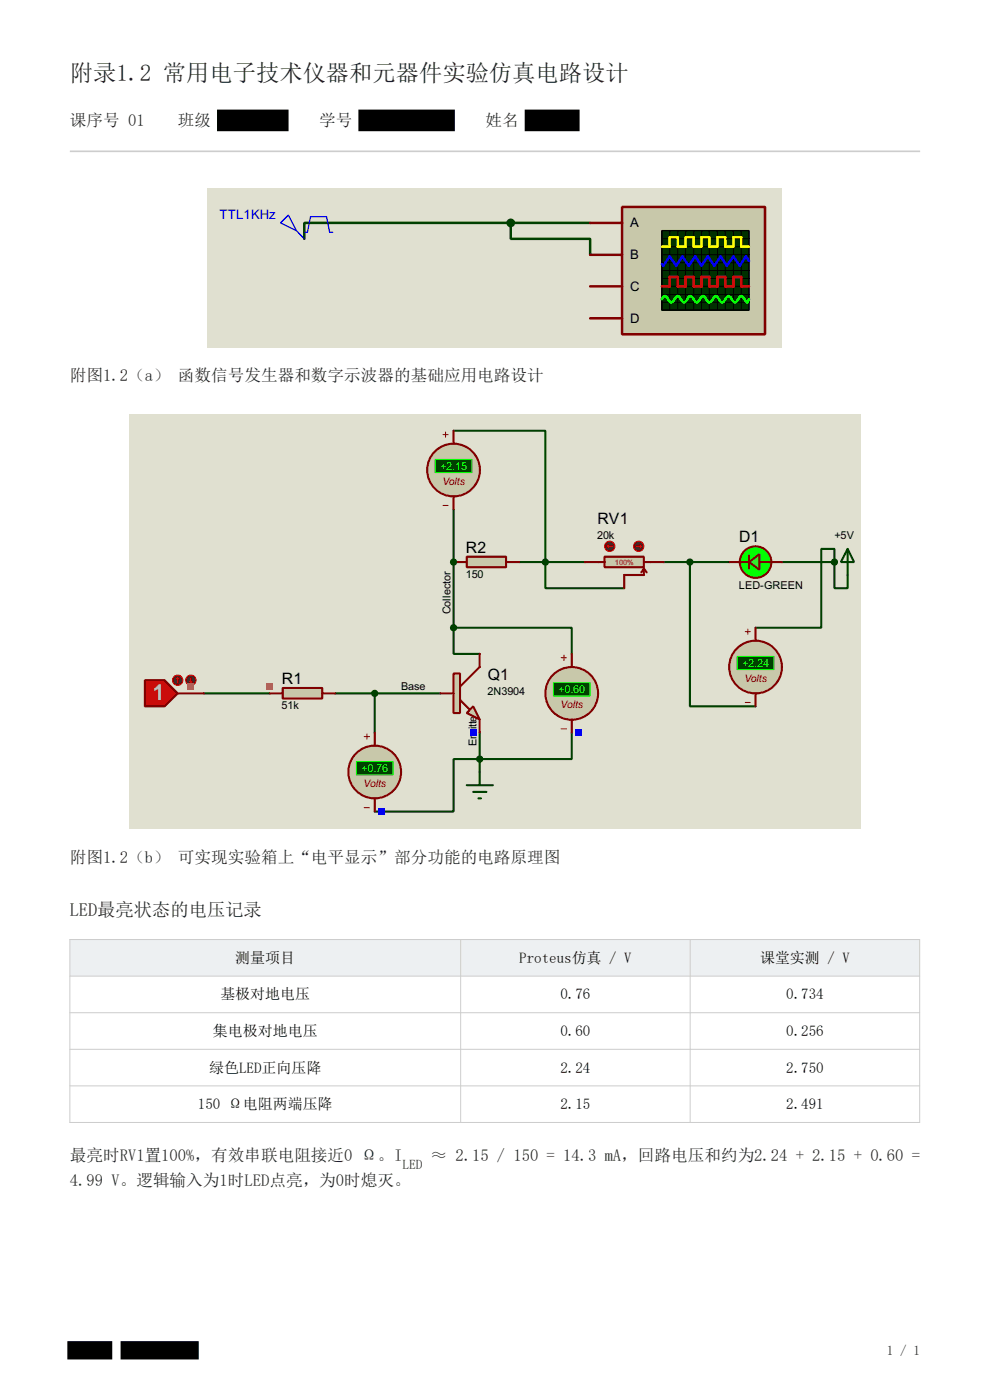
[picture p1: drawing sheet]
<svg xmlns="http://www.w3.org/2000/svg" width="210mm" height="297mm" viewBox="0 0 210 297" stroke-linecap="round" stroke-linejoin="round" font-family="sans-serif">
<path d="M14.8 32.1h180.4" fill="none" stroke="#ccc" stroke-width=".35"/>
<path d="M14.8 199.3h180.3v7.8h-180.3z" fill-rule="evenodd" fill="#edf0f2"/>
<path d="M14.8 199.3h180.3v38.8h-180.3zM97.7 199.3v38.8M146.4 199.3v38.8M14.8 207.1h180.3M14.8 214.8h180.3M14.8 222.6h180.3M14.8 230.4h180.3" fill="none" stroke="#ccc" stroke-width=".21"/>
<path d="M44 39.9h121.9v33.8h-121.9z" fill="#e0e0d0"/>
<path d="M108.3 47.3h-43.8v3.4M108.3 47.3v3.4h16.9v3.4M108.3 47.3h16.9" fill="none" stroke="#004000" stroke-width=".53"/>
<path d="M132 43.9h30.3v27h-30.3z" fill="#c8c8aa" stroke="#800000" stroke-width=".53"/>
<path d="M140.4 48.9h18.5v16.9h-18.5z" fill="#003000" stroke="#000" stroke-width=".33"/>
<g fill="none" stroke="#000" stroke-width=".21">
<path d="M140.4 54.1h18.5M140.4 50.7h18.5M140.4 52.3h18.5M140.4 55.7h18.5M140.4 59.1h18.5M140.4 57.4h18.5M142 48.9v16.9M143.8 48.9v16.9M145.4 48.9v16.9M147.1 48.9v16.9M148.8 48.9v16.9M150.5 48.9v16.9"/>
<path d="M152.2 48.9v16.9M153.8 48.9v16.9M155.6 48.9v16.9M157.2 48.9v16.9M140.4 60.8h18.5M140.4 62.5h18.5M140.4 64.1h18.5"/>
</g>
<path d="M140.4 52.3h1.6v-2h1.8v2h1.6v-2h1.7v2h1.7v-2h1.7v2h1.7v-2h1.6v2h1.8v-2h1.6v2h1.7" fill="none" stroke="#ff0" stroke-width=".53"/>
<path d="M140.4 60.8h1.6v-2h1.8v2h1.6v-2h1.7v2h1.7v-2h1.7v2h1.7v-2h1.6v2h1.8v-2h1.6v2h1.7" fill="none" stroke="#f00" stroke-width=".53"/>
<path d="M158.9 55.4l-.7-1-1.3 2-1.3-2-1.4 2-1.3-2-1.4 2-1.4-2-1.3 2-1.3-2-1.4 2-1.3-2-1.4 2-1.4-2-1.3 2-.3-.4" fill="none" stroke="#00f" stroke-width=".53"/>
<path d="M140.4 63.5a.66 .66 0 0 1 .6-.7 .66 .66 0 0 1 .7 .7 .7 .7 0 0 0 .7 .6 .7 .7 0 0 0 .7-.6 .66 .66 0 0 1 .7-.7 .66 .66 0 0 1 .6 .7 .66 .66 0 0 0 .7 .6 .66 .66 0 0 0 .7-.6 .7 .7 0 0 1 .7-.7 .7 .7 0 0 1 .6 .7 .66 .66 0 0 0 .7 .6 .66 .66 0 0 0 .7-.6 .66 .66 0 0 1 .6-.7 .66 .66 0 0 1 .7 .7 .7 .7 0 0 0 .7 .6 .7 .7 0 0 0 .7-.6 .66 .66 0 0 1 .7-.7 .66 .66 0 0 1 .6 .7 .66 .66 0 0 0 .7 .6 .66 .66 0 0 0 .6-.6 .7 .7 0 0 1 .7-.7 .7 .7 0 0 1 .7 .7 .66 .66 0 0 0 .7 .6 .66 .66 0 0 0 .7-.6 .66 .66 0 0 1 .6-.7 .66 .66 0 0 1 .7 .7l.7 .6 .3-.6" fill="none" stroke="#0f0" stroke-width=".53"/>
<path d="M125.2 47.3h6.8M125.2 54.1h6.8M125.2 60.8h6.8M125.2 67.5h6.8" fill="none" stroke="#800000" stroke-width=".53"/>
<path d="M59.5 47.3l1.7-1.7 1.7 3.3zM62.9 48.9l1.6 1.8M64.5 49.3h.7l.7-3.3h3.4l.6 3.3h.7" fill="none" stroke="#0000c0" stroke-width=".27"/>
<circle cx="108.3" cy="47.3" r=".66" fill="#004000" stroke="#004000" stroke-width=".53"/>
<path d="M27.3 87.8h155.3v87.9h-155.3z" fill="#e0e0d0"/>
<g fill="none" stroke="#004000" stroke-width=".44">
<path d="M96.2 91.4h19.5v33.4h16.7M96.2 108.1v25.1M110.1 119.2h14M140.8 119.2h13.9M146.3 119.2v30.6h14M165.9 119.2h11.1M177 119.2v5.6h2.8v-2.8M177 119.2v-2.8h-2.8v16.8h-13.9M96.2 133.2v5.5h5.6M96.2 133.2h25.1v5.5M43.3 147.1h13.9M71.1 147.1h22.3"/>
<path d="M79.5 147.1v8.3M101.8 155.4v8.4M121.3 155.4v5.6h-25.1v11.2h-16.7"/>
</g>
<path d="M100.4 149.8l1.4 2.8-2.8-1.3z" fill="#c8c8aa" stroke="#800000" stroke-width=".44"/>
<path d="M96.2 142.9h1.4v8.4h-1.4z" fill="#c8c8aa" stroke="#800000" stroke-width=".44"/>
<path d="M101.8 138.7v2.8l-4.2 4.2M93.4 147.1h2.8M97.6 148.5l2 1.9M101.8 152.6v2.8" fill="none" stroke="#800000" stroke-width=".44"/>
<path d="M99.7 154.7h1.4v1.5h-1.4z" fill="#4040ff"/>
<path d="M60 146h8.3v2.2h-8.3z" fill="#c8c8aa" stroke="#800000" stroke-width=".44"/>
<path d="M57.2 147.1h2.8M68.3 147.1h2.8" fill="none" stroke="#800000" stroke-width=".44"/>
<path d="M56.5 145h1.4v1.4h-1.4z" fill="#ff4040"/>
<path d="M99 118.1h8.3v2.2h-8.3z" fill="#c8c8aa" stroke="#800000" stroke-width=".44"/>
<path d="M96.2 119.2h2.8M107.3 119.2h2.8" fill="none" stroke="#800000" stroke-width=".44"/>
<path d="M128.2 118.1h8.4v2.2h-8.4z" fill="#c8c8aa" stroke="#800000" stroke-width=".44"/>
<path d="M124.1 119.2h4.1M136.6 119.2h4.2M136.6 120.6l.6 .8M136.6 120.6l-.6 .8M136.6 120.6v1.4h-4.2v2.8" fill="none" stroke="#800000" stroke-width=".44"/>
<circle cx="135.5" cy="115.9" r="1.1" fill="#400000" stroke="#f00" stroke-width=".22"/>
<path d="M134.9 115.9h1.1M135.8 115.6l.2 .3M136 115.9l-.2 .3" fill="none" stroke="#f00" stroke-width=".22"/>
<circle cx="129.3" cy="115.9" r="1.1" fill="#400000" stroke="#f00" stroke-width=".22"/>
<path d="M128.8 115.9l.3 .3M128.8 115.9h1.1M129.1 115.6l-.3 .3" fill="none" stroke="#f00" stroke-width=".22"/>
<circle cx="160.3" cy="119.2" r="3.3" fill="#0f0" stroke="#800000" stroke-width=".44"/>
<path d="M156.9 119.2h2M158.9 117.8v2.8M161.1 119.2h2.5" fill="none" stroke="#800000" stroke-width=".44"/>
<path d="M158.9 119.2l2.2-1.7v3.4z" fill="#2bff2b" stroke="#800000" stroke-width=".44"/>
<path d="M154.7 119.2h2.8M163.1 119.2h2.8" fill="none" stroke="#800000" stroke-width=".44"/>
<path d="M30.7 144.3h4.2l2.8 2.8-2.8 2.7h-4.2z" fill-rule="evenodd" fill="#c00000" stroke="#800000" stroke-width=".44"/>
<path d="M37.7 147.1h5.6" fill="none" stroke="#800000" stroke-width=".44"/>
<circle cx="37.7" cy="144.3" r="1.1" fill="#400000" stroke="#f00" stroke-width=".22"/>
<path d="M37.7 143.8l-.3 .2M37.7 143.8l.3 .2M37.7 143.8v1.1" fill="none" stroke="#f00" stroke-width=".22"/>
<circle cx="40.5" cy="144.3" r="1.1" fill="#400000" stroke="#f00" stroke-width=".22"/>
<path d="M40.2 144.6l.3 .3M40.5 143.8v1.1M40.8 144.6l-.3 .3" fill="none" stroke="#f00" stroke-width=".22"/>
<path d="M39.8 145h1.4v1.4h-1.4z" fill="#ff4040"/>
<path d="M179.8 116.4l1.4 2.8h-2.8zM179.8 116.4v5.6M99 166.6h5.5M100.4 168h2.8M101.5 169.4h.5M101.8 163.8v2.8" fill="none" stroke="#004000" stroke-width=".44"/>
<circle cx="115.7" cy="119.2" r=".55" fill="#004000" stroke="#004000" stroke-width=".44"/>
<circle cx="121.3" cy="147.1" r="5.6" fill="#c8c8aa" stroke="#800000" stroke-width=".44"/>
<path d="M119 139.5h1.2M119.6 139v1.1M119 154.6h1.2" fill="none" stroke="#800000" stroke-width=".21"/>
<path d="M117.4 144.9h7.8v2.8h-7.8z" fill="#004000" stroke="#0f0" stroke-width=".22"/>
<path d="M121.3 138.7v2.8M121.3 152.6v2.8" fill="none" stroke="#800000" stroke-width=".44"/>
<path d="M122 154.7h1.4v1.5h-1.4z" fill="#4040ff"/>
<circle cx="96.2" cy="99.7" r="5.6" fill="#c8c8aa" stroke="#800000" stroke-width=".44"/>
<path d="M94 92.2h1.1M94.5 91.7v1M94 107.2h1.1" fill="none" stroke="#800000" stroke-width=".21"/>
<path d="M92.3 97.5h7.8v2.8h-7.8z" fill="#004000" stroke="#0f0" stroke-width=".22"/>
<path d="M96.2 91.4v2.7M96.2 105.3v2.8" fill="none" stroke="#800000" stroke-width=".44"/>
<circle cx="160.3" cy="141.5" r="5.6" fill="#c8c8aa" stroke="#800000" stroke-width=".44"/>
<path d="M158.1 134h1.1M158.6 133.4v1.1M158.1 149h1.1" fill="none" stroke="#800000" stroke-width=".21"/>
<path d="M156.4 139.3h7.8v2.8h-7.8z" fill="#004000" stroke="#0f0" stroke-width=".22"/>
<path d="M160.3 133.2v2.7M160.3 147.1v2.7" fill="none" stroke="#800000" stroke-width=".44"/>
<g fill="#004000" stroke="#004000" stroke-width=".44">
<circle cx="96.2" cy="133.2" r=".55"/>
<circle cx="101.8" cy="161" r=".55"/>
<circle cx="96.2" cy="119.2" r=".55"/>
<circle cx="177" cy="119.2" r=".55"/>
<circle cx="146.3" cy="119.2" r=".55"/>
</g>
<circle cx="79.5" cy="163.8" r="5.6" fill="#c8c8aa" stroke="#800000" stroke-width=".44"/>
<path d="M77.2 156.3h1.2M77.8 155.7v1.1M77.2 171.3h1.2" fill="none" stroke="#800000" stroke-width=".21"/>
<path d="M75.6 161.6h7.8v2.8h-7.8z" fill="#004000" stroke="#0f0" stroke-width=".22"/>
<path d="M79.5 155.4v2.8M79.5 169.4v2.8" fill="none" stroke="#800000" stroke-width=".44"/>
<path d="M80.2 171.5h1.4v1.4h-1.4z" fill="#4040ff"/>
<circle cx="79.5" cy="147.1" r=".55" fill="#004000" stroke="#004000" stroke-width=".44"/>
<path d="M14.5 263.3h137.2v8.4h-137.2z" fill="#fff" stroke="#fff" stroke-width=".35"/>
<path d="M46.2 23.4h14.8v4.3h-14.8zM76.2 23.4h20.1v4.3h-20.1zM111.5 23.4h11.3v4.3h-11.3zM14.5 284.7h9.1v3.5h-9.1zM25.8 284.7h16.2v3.5h-16.2z" fill="#000" stroke="#000" stroke-width=".35"/>
<text font-size="6.3" fill="#c0c0c0" x="24.3" y="224.4">1</text>
<text font-size="5.3" fill="#000080" x="131" y="288.1">EXP01_01_RG250x_20252082341.pds</text>
<text font-size="5.2" fill="#c0c0c0" x="32.3" y="148.6">1</text>
<text font-size="4.9" fill="#202020" x="14.8" y="17.3">附录1.2 常用电子技术仪器和元器件实验仿真电路设计</text>
<g font-size="4.5">
<text x="104.8" y="186.4">R2</text>
<text x="57.6" y="220.1">R1</text>
</g>
<g font-size="4.4" fill="#000080">
<text x="120.5" y="201.2">EXP01_01_RG</text>
<text x="146.8" y="201.2">250x_20252082341.pdsprj</text>
<text x="120.5" y="207.5">EXP01_01_RG</text>
<text x="146.8" y="207.5">250x_20252082341.pdsprj</text>
<text x="173.7" y="205.7">2026/11/11</text>
</g>
<text font-size="3.9" fill="#202020" x="14.8" y="194.4">LED最亮状态的电压记录</text>
<g font-size="3.7">
<text x="126.7" y="111.1">RV1</text>
<text x="98.8" y="117.2">R2</text>
<text x="156.8" y="115">D1</text>
<text x="59.8" y="145.1">R1</text>
<text x="103.5" y="144.3">Q1</text>
</g>
<g font-size="3.5" fill="#202020">
<text x="14.8" y="26.8">课序号 01</text>
<text x="37.7" y="26.8">班级</text>
<text x="67.7" y="26.8">学号</text>
<text x="103" y="26.8">姓名</text>
<text x="14.8" y="80.8">附图1.2（a） 函数信号发生器和数字示波器的基础应用电路设计</text>
<text x="14.8" y="183.1">附图1.2（b） 可实现实验箱上“电平显示”部分功能的电路原理图</text>
<text x="14.8" y="246.2">最亮时RV1置100%，有效串联电阻接近0 Ω。I</text>
<text x="14.8" y="251.5">4.99 V。逻辑输入为1时LED点亮，为0时熄灭。</text>
<text x="91.3" y="246.2">≈ 2.15 / 150 = 14.3 mA，回路电压和约为2.24 + 2.15 + 0.60 =</text>
</g>
<g font-size="3.2">
<text x="49.9" y="204.3">测量项目</text>
<text x="110.2" y="204.3">Proteus仿真 / V</text>
<text x="161.2" y="204.3">课堂实测 / V</text>
<text x="46.7" y="212">基极对地电压</text>
<text x="118.9" y="212">0.76</text>
<text x="166.8" y="212">0.734</text>
<text x="45.2" y="219.8">集电极对地电压</text>
<text x="118.9" y="219.8">0.60</text>
<text x="166.8" y="219.8">0.256 Volts</text>
<text x="44.4" y="227.5">绿色LED正向压降</text>
<text x="118.9" y="227.5">2.24</text>
<text x="166.8" y="227.5">2.750</text>
<text x="42" y="235.3">150 Ω电阻两端压降</text>
<text x="118.9" y="235.3">2.15</text>
<text x="166.8" y="235.3">2.491</text>
</g>
<text font-size="3.1" fill="#0000c0" x="46.5" y="46.6">TTL1KHz</text>
<g font-size="3.1">
<text x="133.7" y="48.2">A</text>
<text x="133.7" y="55">B</text>
<text x="133.7" y="61.7">C</text>
<text x="133.7" y="68.5">D</text>
<text x="100.8" y="202.3" transform="rotate(-90 100.8 202.3)">Co</text>
<text x="57.5" y="226.7">51k</text>
<text x="110.3" y="223.1">2N39F04</text>
</g>
<g font-size="3.1" fill="#0f0">
<text x="98.2" y="165.2">+2.</text>
<text x="175.7" y="215.7">+2.24</text>
<text x="128.5" y="222.4">+0.60</text>
</g>
<g font-size="3.1" fill="#000080">
<text x="120.5" y="213">C:\Users\32241\Desk</text>
<text x="169.1" y="213">\EXP02_02_RG250x_20252082341</text>
<text x="173.5" y="214.1">1</text>
<text x="158.8" y="218.6">@REV</text>
<text x="23.6" y="223.2">A</text>
<text x="42.1" y="223.2">B</text>
<text x="60.4" y="223.2">C</text>
<text x="78.8" y="223.2">D</text>
<text x="97.2" y="223.2">E</text>
<text x="133.9" y="223.2">G</text>
<text x="152.4" y="223.2">H</text>
<text x="171" y="223.2">J</text>
<text x="189.2" y="223.2">K</text>
</g>
<g font-size="3" fill="#800000">
<text x="98.8" y="169.2">Volts</text>
<text x="78.5" y="246.7">Volts</text>
</g>
<g font-size="2.8" fill="#202020">
<text x="85.4" y="248">LED</text>
<text x="188.1" y="287.5">1 / 1DATE:</text>
</g>
<text font-size="2.7" fill="#000080" x="158.1" y="213">模电实验</text>
<g font-size="2.6">
<text x="122.7" y="14.1">C</text>
<text x="126.7" y="114.4">20k</text>
<text x="177" y="114.4">+5V</text>
<text x="98.8" y="122.6">150</text>
<text x="156.7" y="124.9">LED-GREEN</text>
<text x="95.6" y="130.3" transform="rotate(-90 95.6 130.3)">Collector</text>
<text x="85.1" y="146.4">Base</text>
<text x="103.4" y="147.5">2N3904</text>
<text x="59.7" y="150.5">51k</text>
<text x="101.1" y="158.2" transform="rotate(-90 101.1 158.2)">Emitter</text>
</g>
<g font-size="2.6" fill="#0f0">
<text x="93.4" y="99.7">+2.15</text>
<text x="157.4" y="141.5">+2.24</text>
<text x="118.4" y="147">+0.60</text>
<text x="76.6" y="163.7">+0.76</text>
</g>
<g font-size="2.6" fill="#000080">
<text x="103.2" y="201">FILE NAME:</text>
<text x="173.7" y="200.5">DATE:</text>
<text x="174" y="210.8">PAGE:</text>
<text x="109.3" y="218.3">@AUTHOR</text>
<text x="173.9" y="218.4">TIME:</text>
</g>
<g font-size="2.5" fill="#800000">
<text x="93.8" y="103">Volts</text>
<text x="157.9" y="144.7">Volts</text>
<text x="118.9" y="150.3">Volts</text>
<text x="77.1" y="167">Volts</text>
</g>
<text font-size="1.8" fill="#c00000" x="130.4" y="119.8">100%</text>
</svg>
